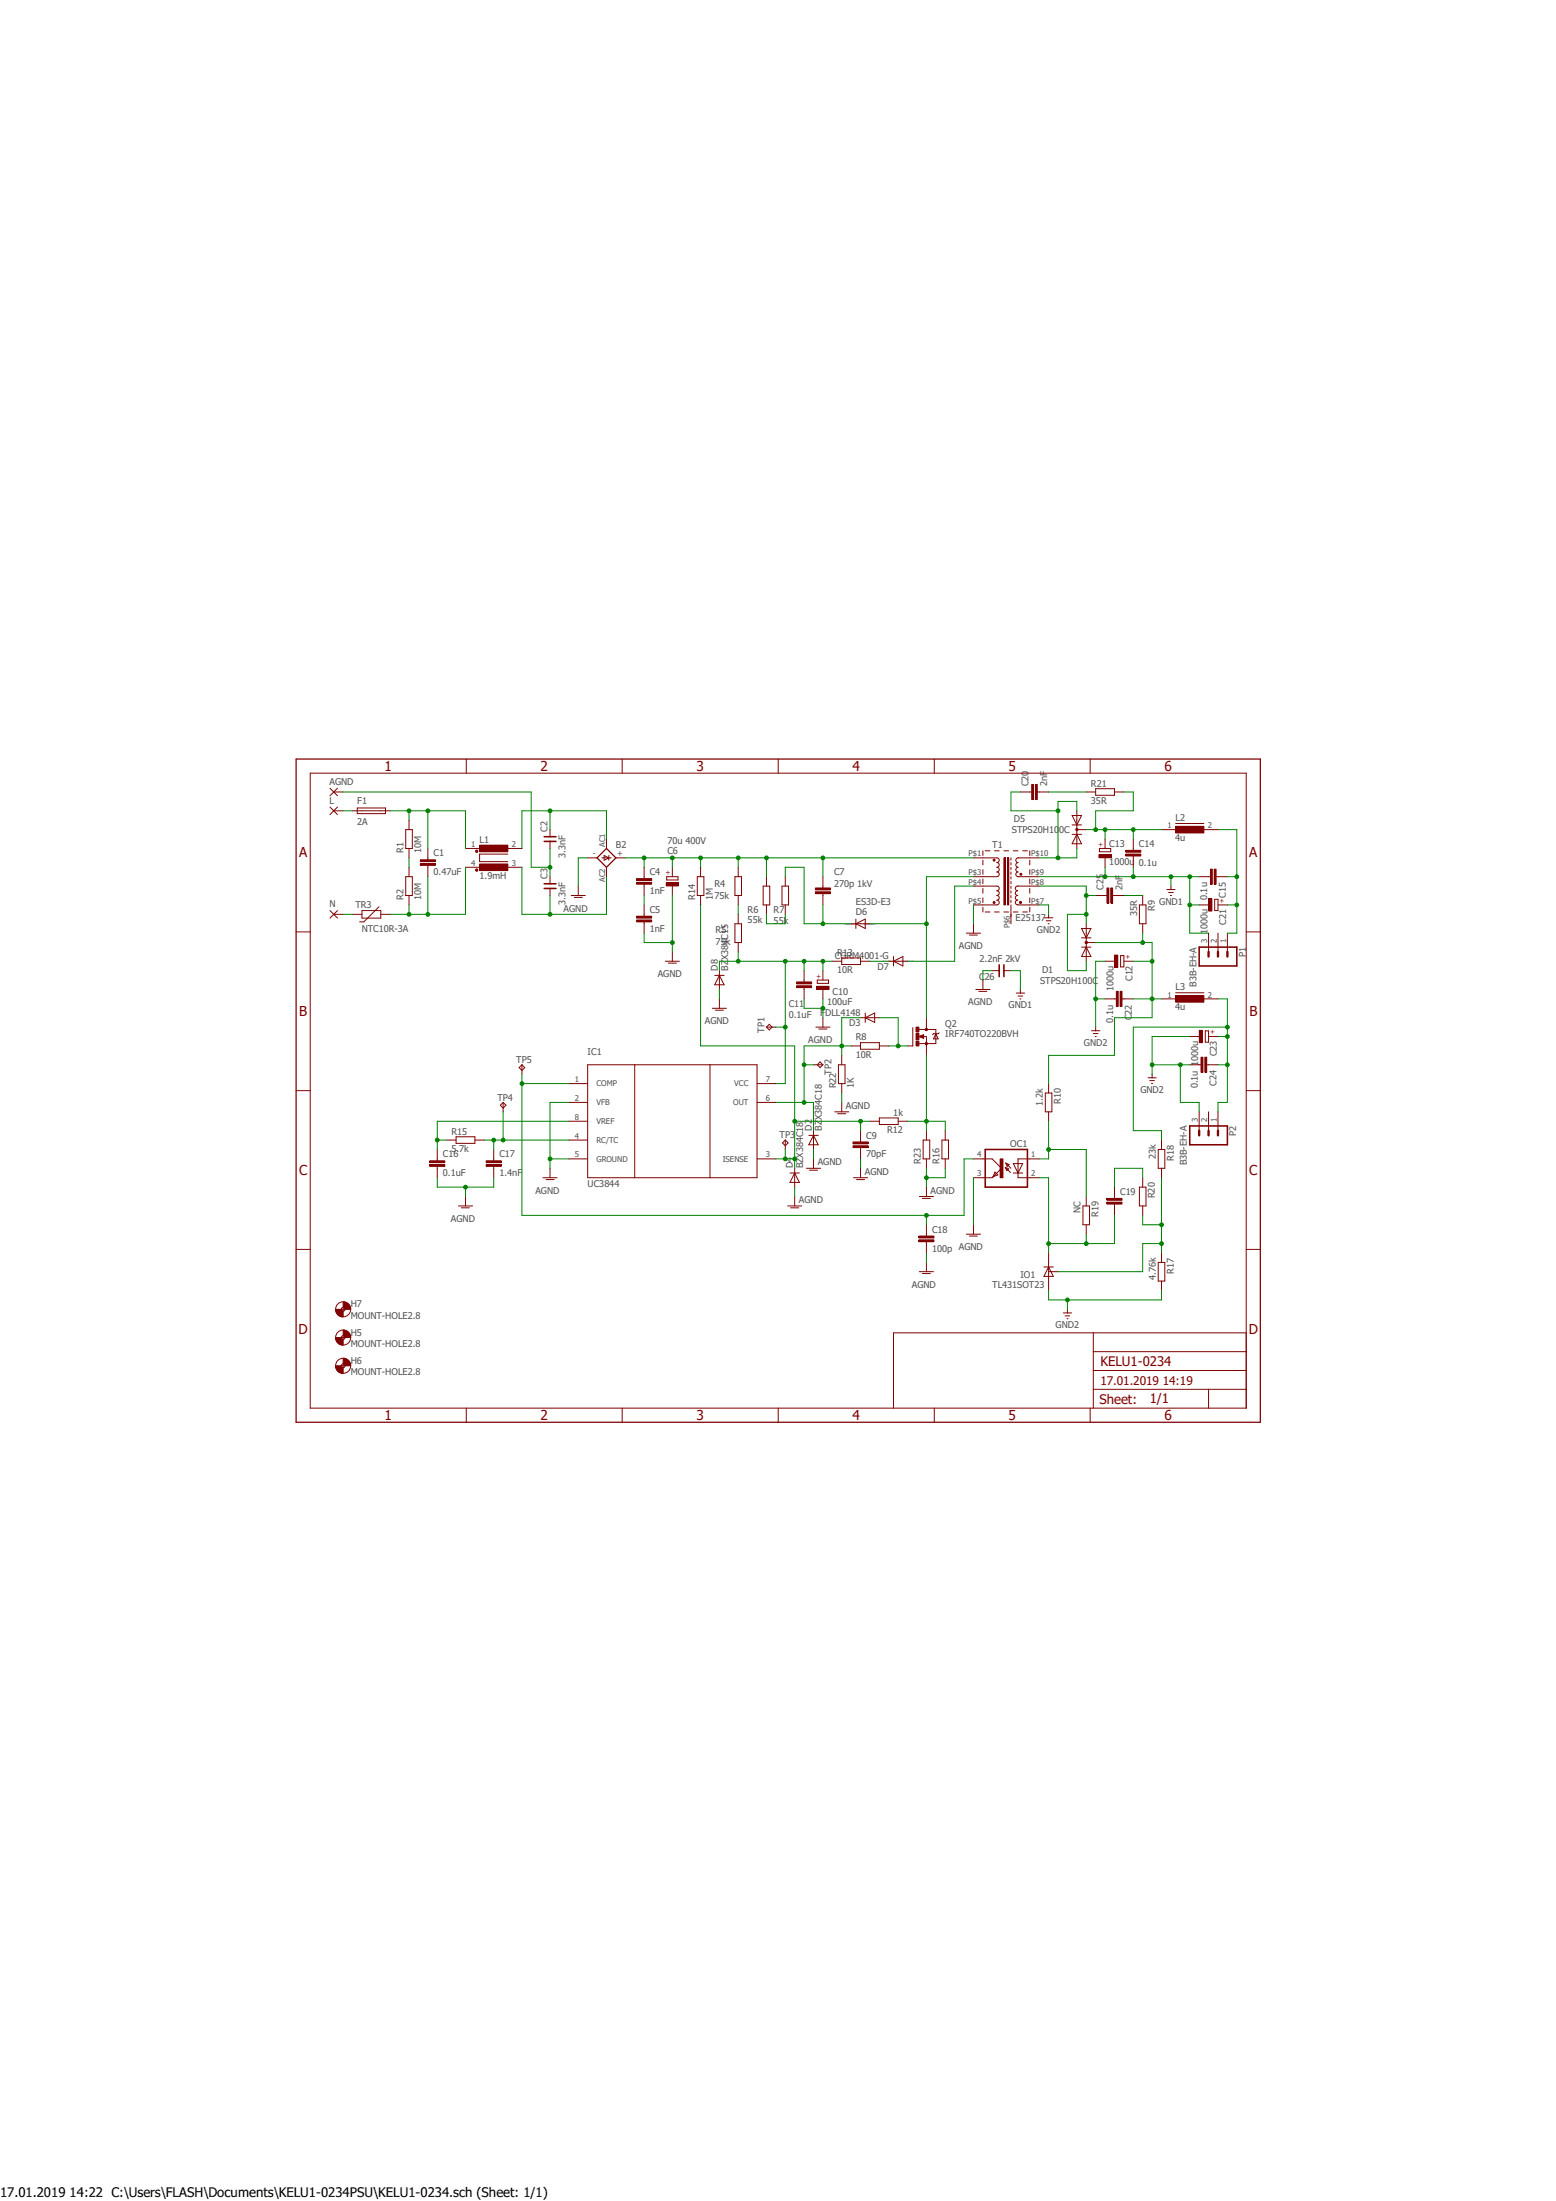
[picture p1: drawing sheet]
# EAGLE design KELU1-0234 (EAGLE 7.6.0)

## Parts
AGND  3,17/1,1  [3,17/1,1]
B2  2KBP  [2KBP]
C1  0.47uF  C15/5  [C15B5]
C2  3.3nF  CNP-C085-110X050  [C085-110X050]
C3  3.3nF  CNP-C080-110X045  [C080-110X045]
C4  1nF  C-EUC1206K  [C1206K]
C5  1nF  C-EUC1206K  [C1206K]
C6  70u 400V  CPOL-EUE7.5-16  [E7,5-16]
C7  270p 1kV  C-EUC1206K  [C1206K]
C9  70pF  C-EUC0805K  [C0805K]
C10  100uF  CPOL-EUE5-5  [E5-5]
C11  0.1uF  C-EUC0805K  [C0805K]
C12  1000u  CPOL-EUE3.5-8  [E3,5-8]
C13  1000u  CPOL-EUE3.5-8  [E3,5-8]
C14  0.1u  C-EUC0805K  [C0805K]
C15  0.1u  C-EUC0805K  [C0805K]
C16  0.1uF  C-EUC0805K  [C0805K]
C17  1.4nF  C-EUC0805K  [C0805K]
C18  100p  C-EUC0805K  [C0805K]
C19  C-EUC0805K  [C0805K]
C20  2nF  C-EUC1206K  [C1206K]
C21  1000u  CPOL-EUE3.5-8  [E3,5-8]
C22  0.1u  C-EUC0805K  [C0805K]
C23  1000u  CPOL-EUE3.5-8  [E3,5-8]
C24  0.1u  C-EUC0805K  [C0805K]
C25  2nF  C-EUC1206K  [C1206K]
C26  2.2nF 2kV  CNP-C080-110X045  [C080-110X045]
D1  STPS20H100C  BYV32  [TO220ABS]
D2  BZX384C18  DIODE-SOD323-W  [SOD323-W]
D3  FDLL4148  DIODE-MINIMELF  [MINIMELF]
D4  BZX384C18  DIODE-SOD323-W  [SOD323-W]
D5  STPS20H100C  BYV32  [TO220ABS]
D6  ES3D-E3  DIODE-SMC  [SMC]
D7  CGRM4001-G  [SOD-123_MINI-SMA]
D8  BZX384C15  DIODE-SOD323-W  [SOD323-W]
F1  2A  FUSETE5  [TE5]
H5  MOUNT-HOLE2.8  [2,8]
H6  MOUNT-HOLE2.8  [2,8]
H7  MOUNT-HOLE2.8  [2,8]
IC1  UC3844  [SOIC08]
IO1  TL431SOT23  [SOT23]
L  3,17/1,1  [3,17/1,1]
L1  1.9mH  MFE  [MFE]
L2  4u  82114R  [82114R]
L3  4u  82114R  [82114R]
N  3,17/1,1  [3,17/1,1]
OC1  PC817  [DIL04]
P1  B3B-EH-A  [B3B-EH-A]
P2  B3B-EH-A  [B3B-EH-A]
Q2  IRF740TO220BVH  [TO220BVH]
R1  10M  R-EU_M1206  [M1206]
R2  10M  R-EU_M1206  [M1206]
R4  75k  R-EU_M1206  [M1206]
R5  75k  R-EU_M1206  [M1206]
R6  55k  R-EU_M1206  [M1206]
R7  55k  R-EU_M1206  [M1206]
R8  10R  R-EU_M1206  [M1206]
R9  35R  R-EU_M1206  [M1206]
R10  1.2k  R-EU_R0805W  [R0805W]
R12  1k  R-EU_R0805W  [R0805W]
R13  10R  R-EU_R0805W  [R0805W]
R14  1M  R-EU_M1206  [M1206]
R15  5.7k  R-EU_R0805W  [R0805W]
R16  R-EU_R2512  [R2512]
R17  4.76k  R-EU_R0805W  [R0805W]
R18  23k  R-EU_R0805W  [R0805W]
R19  NC  R-EU_R0805W  [R0805W]
R20  R-EU_R0805W  [R0805W]
R21  35R  R-EU_M1206  [M1206]
R22  1K  R-EU_M1206  [M1206]
R23  R-EU_R2512  [R2512]
T1  E25137  [E25137]
TP1  TPB1,27  [B1,27]
TP2  TPB1,27  [B1,27]
TP3  TPB1,27  [B1,27]
TP4  TPB1,27  [B1,27]
TP5  TPB1,27  [B1,27]
TR3  NTC10R-3A  THERMISTOR-5  [R-5]

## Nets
AGND: B2.- C5.2 C6.- C9.2 C10.- C11.2 C16.2 C17.2 C18.2 C26.2 D2.A D4.A D8.A IC1.2(VFB) IC1.5(GROUND) OC1.3(EMIT) R16.1 R22.1 R23.1 T1.P$5
GND1: C13.- C14.2 C15.2 C21.- C26.1 P1.3 T1.P$9
GND2: C12.- C22.2 C23.- C24.2 IO1.3(A) P2.3 R17.2 T1.P$7
N$1: F1.1 L.1(P)
N$2: C1.1 F1.2 L1.1 R1.2
N$3: C1.2 L1.4 R2.1 TR3.2
N$4: R1.1 R2.2
N$5: AGND.1(P) C2.1 C3.2
N$6: N.1(P) TR3.1
N$7: B2.AC1 C2.2 L1.2
N$8: B2.AC2 C3.1 L1.3
N$9: B2.+ C4.1 C6.+ C7.1 R4.2 R6.2 R14.2 T1.P$1
N$10: C4.2 C5.1
N$11: D6.A Q2.D T1.P$3
N$12: D3.A Q2.G R8.2
N$13: R4.1 R5.2
N$14: D2.C D3.C IC1.6(OUT) R8.1 R22.2 TP2.PP(TP)
N$15: R6.1 R7.1
N$16: C10.+ C11.1 D8.C IC1.7(VCC) R5.1 R13.1 TP1.PP(TP)
N$17: C7.2 D6.C R7.2
N$18: C12.+ C22.1 D1.C L3.1 R9.2 R10.1
N$19: Q2.S R12.1 R16.2 R23.2
N$20: D7.C R13.2
N$21: D7.A T1.P$4
N$22: C9.1 D4.C IC1.3(ISENSE) R12.2 R14.1 TP3.PP(TP)
N$23: OC1.1(A) R10.2 R19.1
N$24: C16.1 IC1.8(VREF) R15.1
N$25: C17.1 IC1.4(RC/TC) R15.2 TP4.PP(TP)
N$26: C20.1 D5.A1 D5.A2 T1.P$10
N$28: C13.+ C14.1 D5.C L2.1 R21.2
N$29: C15.1 C21.+ L2.2 P1.1
N$30: C18.1 IC1.1(COMP) OC1.4(COL) TP5.PP(TP)
N$31: IO1.2(R) R17.1 R18.2 R20.2
N$32: C19.1 R20.1
N$33: C20.2 R21.1
N$34: C19.2 IO1.1(C) OC1.2(C) R19.2
N$35: C25.1 D1.A1 D1.A2 T1.P$8
N$36: C25.2 R9.1
N$37: C23.+ C24.1 L3.2 P2.1 R18.1
Unconnected: P1.2 P2.2 T1.P$6

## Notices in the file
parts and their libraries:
con-jst-eh: Copyright (C) 2016, Bob Starr
